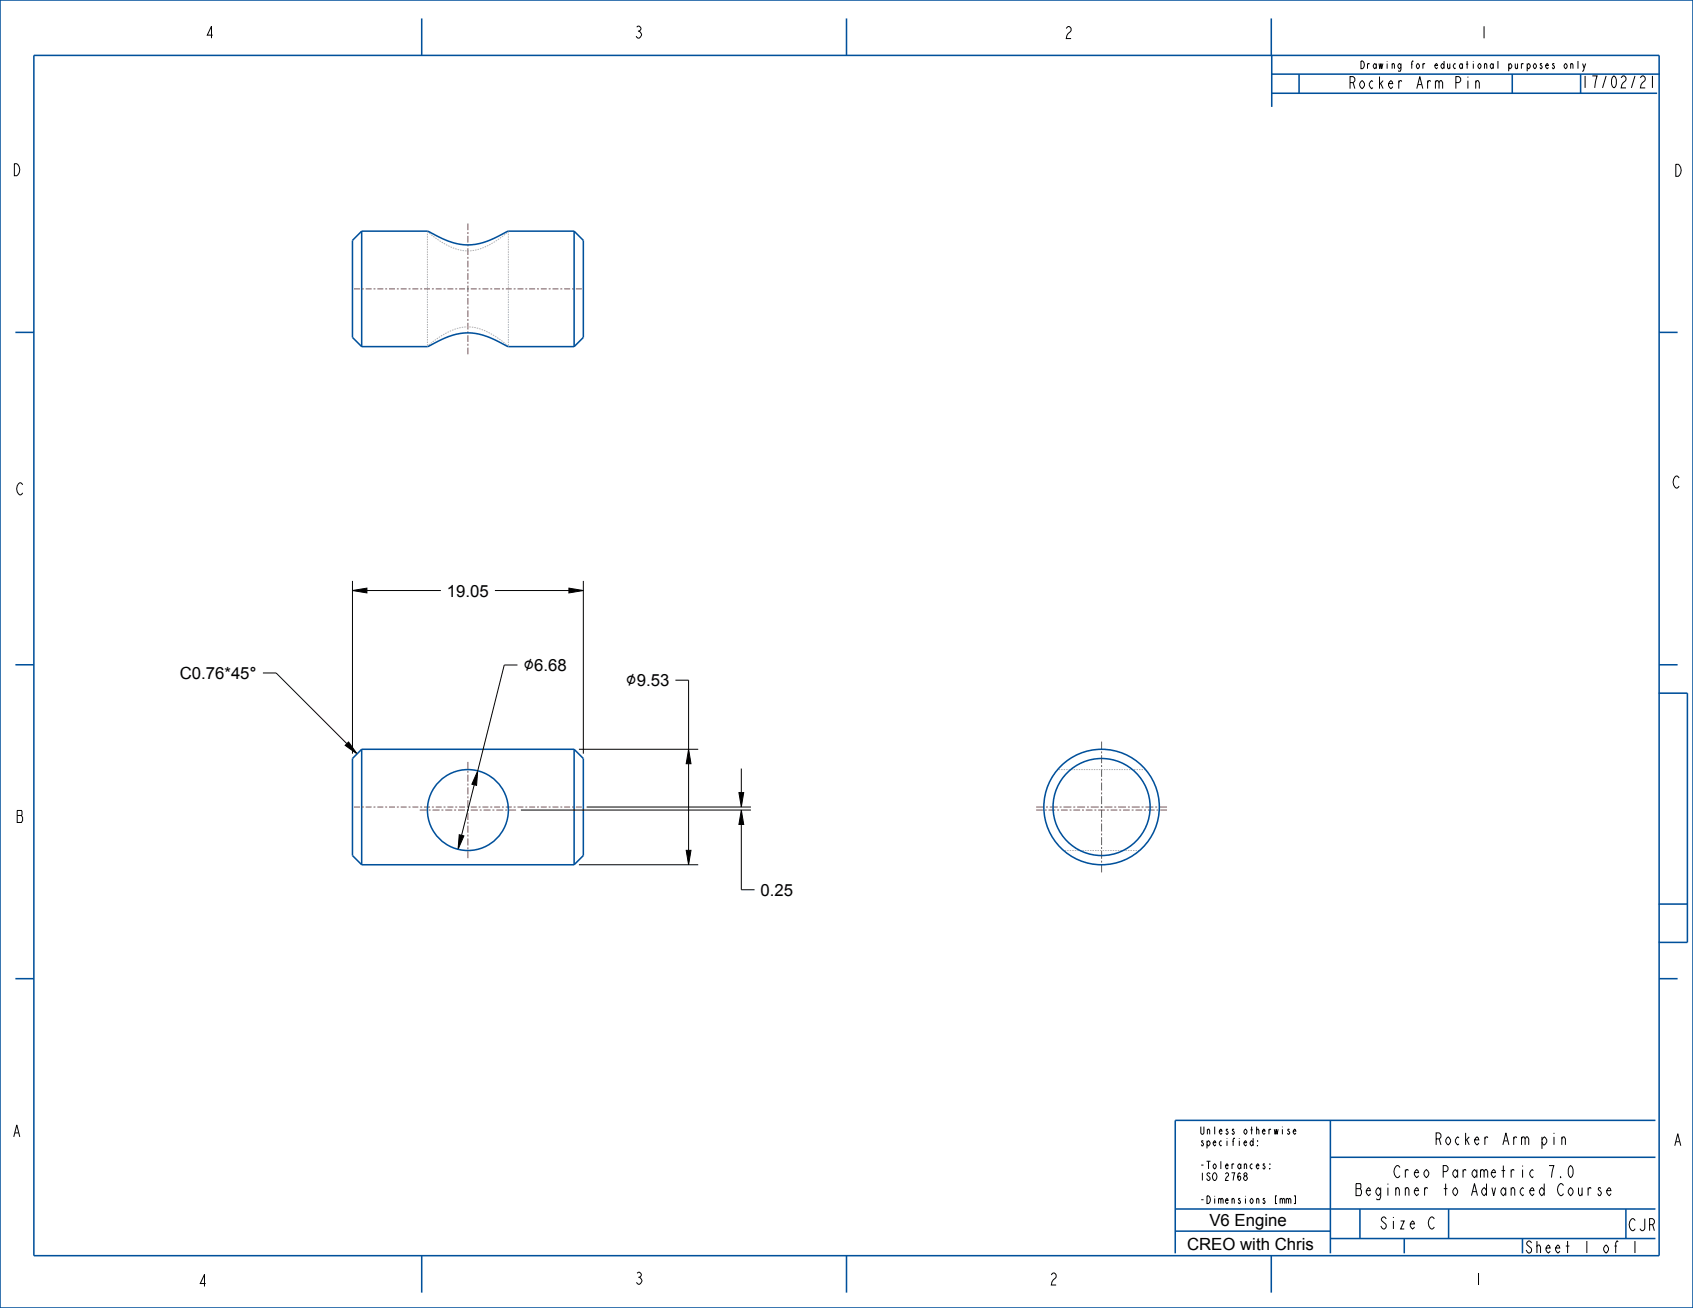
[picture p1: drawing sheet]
<svg xmlns="http://www.w3.org/2000/svg" width="559mm" height="432mm" viewBox="0 0 559 432" stroke-linecap="round" stroke-linejoin="round" font-family="sans-serif">
<path d="M116.3 194.9l4.8-.7v1.5zM187.8 194.2l4.7 .7-4.7 .8zM115.1 244.9l2.8 4-4-2.8zM157.7 254.5l-.4 4.8-1.5-.4zM227.3 247.4l.8 4.7h-1.6zM243.9 261.7h1.6l-.8 4.7zM244.7 267.4l.8 4.8h-1.6zM151.6 275.6l1.5 .3-1.9 4.5zM226.5 280.7h1.6l-.8 4.8z" fill="#000"/>
<g fill="none" stroke="#000" stroke-width=".33">
<path d="M523.4 21l-.5 1.5M116.3 194.9l4.8-.7v1.5zM116.3 191.8v57M121.1 194.9h24.4M163.4 194.9h24.4M187.8 194.2l4.7 .7-4.7 .8zM192.5 191.8v57M170.8 219.5h-4.4l-8.7 35M86.8 222.2h4.3l23.4 23.3M222.9 224.5h4.4v22.9M115.1 244.9l2.8 4-4-2.8zM156.5 259.1l-4.2 16.7"/>
<path d="M157.7 254.5l-.4 4.8-1.5-.4zM191.1 247.4h39.4M227.3 247.4l.8 4.7h-1.6zM227.3 252.1v28.6M244.7 253.7v8M151.6 275.6l1.5 .3-1.9 4.5zM171.9 267.4h76M193.6 266.4h54.3M243.9 261.7h1.6l-.8 4.7zM244.7 267.4l.8 4.8h-1.6zM244.7 272.2v21.5h4.3M191.1 285.5h39.4"/>
<path d="M226.5 280.7h1.6l-.8 4.8z"/>
</g>
<g fill="none" stroke="#00509b" stroke-width=".51">
<path d="M0 0h558.8v431.8h-558.8zM11.2 18.3h536.4v396.2h-536.4zM139.2 6.1v12.2M279.4 6.1v12.2M419.6 6.1v12.2M419.8 18.2v17.1M419.8 30.8h127.2M419.8 24.5h128.1M428.8 24.5v6.3M499.1 24.5v6.3M119.4 76.3h21.8a47.2 47.2 0 0 0 10.7 4.4 22 22 0 0 0 14.5-3.8l1.4-.6h21.7M119.4 76.3l-3.1 3v32.1l3.1 3"/>
<path d="M119.4 76.3v38.1M189.5 76.3v38.1M189.5 76.3l3 3v32.1l-3 3M5.1 109.7h6.1M119.4 114.4h21.8a47.2 47.2 0 0 1 10.7-4.3 22 22 0 0 1 14.5 3.7l1.4 .6h21.7M547.6 109.7h6.1M5.1 219.5h6.1M547.6 219.5h6.1M547.5 228.8h9.4v82.3h-9.4M119.4 247.4l-3.1 3v32l3.1 3.1M119.4 247.4v38.1M119.4 247.4h70.1"/>
<path d="M189.5 247.4v38.1M189.5 247.4l3 3v32l-3 3.1M119.4 285.5h70.1M547.5 298.4h9.4M5.1 323.1h6.1M547.6 323.1h6.1M439.1 369.9v43.8M546.4 369.9h-158.5v43.8M387.9 399.1h158.5M439.1 382h107.3M448.9 399.1v9.8M478.1 399.1v9.8"/>
<path d="M536.7 399.1v9.8M139.2 414.5v12.2M279.4 414.5v12.2M387.9 406.4h51.2M419.6 414.5v12.2M439.1 408.9h107.3M463.5 408.9v4.8"/>
<circle cx="154.4" cy="267.4" r="13.4"/>
<circle cx="363.6" cy="266.4" r="19.1"/>
<circle cx="363.6" cy="266.4" r="16"/>
</g>
<g fill="none" stroke="#785055" stroke-width=".33">
<path d="M154.4 73.8v2.2M154.4 76.6v.6M154.4 77.9v2.2M116.8 95.4h2M119.4 95.4h.7M120.7 95.4h2M123.3 95.4h.6M124.5 95.4h2M127.1 95.4h.7M128.4 95.4h2M131 95.4h.6M132.3 95.4h1.9"/>
<path d="M134.9 95.4h.6M136.1 95.4h2M138.7 95.4h.6M140 95.4h1.9M142.6 95.4h.6M143.8 95.4h2M146.4 95.4h.6M147.7 95.4h1.9M150.3 95.4h.6M151.5 95.4h2M154.1 95.4h.7M154.4 80.7v.6"/>
<path d="M154.4 82v2.2M154.4 84.8v.6M154.4 86.1v2.2M154.4 88.9v.6M154.4 90.2v2.2M154.4 93v.6M154.4 94.3v2.2M154.4 97.1v.6M154.4 98.4v2.2M155.4 95.4h1.9M158 95.4h.6M159.2 95.4h2"/>
<path d="M161.8 95.4h.7M163.1 95.4h2M165.7 95.4h.6M166.9 95.4h2M169.5 95.4h.7M170.8 95.4h2M173.4 95.4h.6M174.7 95.4h1.9M177.2 95.4h.7M178.5 95.4h2M181.1 95.4h.6M182.4 95.4h1.9"/>
<path d="M185 95.4h.6M186.2 95.4h2M188.8 95.4h.6M190.1 95.4h1.9M154.4 101.2v.6M154.4 102.5v2.2M154.4 105.3v.6M154.4 106.6v2.2M154.4 109.4v.6M154.4 110.7v2.2M154.4 113.5v.6M154.4 114.8v2.2"/>
<path d="M154.4 251.5v2.3M154.4 254.5v.6M154.4 255.7v2.4M154.4 258.7v.6M154.4 259.9v2.4M363.6 244.8v2.6M363.6 248.1v.6M363.6 249.3v2.6M363.6 252.6v.6M363.6 253.8v2.7M363.6 257.1v.6M363.6 258.3v2.7"/>
<path d="M116.8 266.4h2M119.4 266.4h.7M120.7 266.4h2M123.3 266.4h.6M124.5 266.4h2M127.1 266.4h.7M128.4 266.4h2M131 266.4h.6M132.3 266.4h1.9M134.9 266.4h.6M136.1 266.4h2M138.5 267.4h2.4"/>
<path d="M138.7 266.4h.6M140 266.4h1.9M141.5 267.4h.6M142.6 266.4h.6M142.7 267.4h2.4M143.8 266.4h2M145.7 267.4h.6M146.4 266.4h.6M147 267.4h2.3M147.7 266.4h1.9M149.9 267.4h.6M150.3 266.4h.6"/>
<path d="M151.2 267.4h2.3M151.5 266.4h2M154.1 266.4h.7M154.1 267.4h.7M154.4 262.9v.6M154.4 264.1v2.4M154.4 267.1v.6M154.4 268.4v2.3M154.4 271.3v.6M154.4 272.6v2.3M154.4 275.5v.7M154.4 276.8v2.3"/>
<path d="M154.4 279.7v.7M155.4 266.4h1.9M155.4 267.4h2.3M158 266.4h.6M158.3 267.4h.7M159.2 266.4h2M159.6 267.4h2.3M161.8 266.4h.7M162.5 267.4h.7M163.1 266.4h2M163.8 267.4h2.3M165.7 266.4h.6"/>
<path d="M166.8 267.4h.6M166.9 266.4h2M168 267.4h2.3M169.5 266.4h.7M170.8 266.4h2M173.4 266.4h.6M174.7 266.4h1.9M177.2 266.4h.7M178.5 266.4h2M181.1 266.4h.6M182.4 266.4h1.9M185 266.4h.6"/>
<path d="M186.2 266.4h2M188.8 266.4h.6M190.1 266.4h1.9M342 267.4h2.2M342 266.4h2.6M344.8 267.4h.7M345.2 266.4h.7M346.1 267.4h2.2M346.5 266.4h2.6M348.9 267.4h.7M349.8 266.4h.6M350.2 267.4h2.2"/>
<path d="M351 266.4h2.6M353 267.4h.7M354.3 266.4h.6M354.3 267.4h2.2M355.5 266.4h2.6M357.1 267.4h.7M358.4 267.4h2.2M358.8 266.4h.6M360 266.4h2.7M361.2 267.4h.7M362.5 267.4h2.2M363.3 266.4h.6"/>
<path d="M363.6 261.6v.6M363.6 262.9v2.6M363.6 266.1v.6M363.6 267.4v2.6M363.6 270.6v.6M363.6 271.9v2.6M363.6 275.1v.6M363.6 276.4v2.6M363.6 279.6v.7M364.5 266.4h2.7M365.3 267.4h.7M366.6 267.4h2.2"/>
<path d="M367.8 266.4h.6M369 266.4h2.7M369.4 267.4h.7M370.7 267.4h2.2M372.3 266.4h.6M373.5 267.4h.7M373.6 266.4h2.6M374.8 267.4h2.2M376.8 266.4h.6M377.6 267.4h.7M378.1 266.4h2.6M378.9 267.4h2.2"/>
<path d="M381.3 266.4h.6M381.7 267.4h.7M382.6 266.4h2.6M383 267.4h2.2M154.4 281v2.3M363.6 280.9v2.6M363.6 284.1v.7M363.6 285.4v2.6"/>
</g>
<g fill="none" stroke="#afafb4" stroke-width=".33">
<path d="M141.1 76.3v.5M141.1 77.2v.5M141.1 78v.5M141.1 78.8v.5M141.1 79.6v.5M141.1 76.3v.1M141.1 76.4h.1M141.1 76.3h.1M141.1 76.4l.1 .1M141.2 76.5h.1M141.2 76.5v.1M141.2 76.6h.1"/>
<path d="M141.2 76.6l.2 .2M141.7 77l.4 .3M142.4 77.5l.4 .3M143 78l.4 .3M143.7 78.5l.4 .3M144.4 79l.4 .3M145.1 79.5l.4 .2M145.8 79.9l.4 .3M163.3 79.8l-.4 .2M164 79.3l-.4 .3M164.7 78.8l-.4 .3M165.4 78.4l-.4 .3"/>
<path d="M166.1 77.9l-.4 .3M166.7 77.4l-.4 .3M167.4 76.8l-.4 .3M167.4 76.8h.1M167.6 76.6h.1M167.7 76.5l-.1 .1M167.7 76.5h.1M167.7 76.4v.1M167.8 76.3h.1M167.8 76.3v.5M167.8 77.2v.5M167.8 78v.5"/>
<path d="M167.8 78.8v.5M167.8 79.6v.5M141.1 80.5v.5M141.1 81.3v.5M141.1 82.1v.5M141.1 83v.5M141.1 83.8v.5M141.1 84.6v.5M141.1 85.4v.5M141.1 86.3v.5M141.1 87.1v.5M141.1 87.9v.5"/>
<path d="M141.1 88.7v.5M141.1 89.6v.5M141.1 90.4v.5M141.1 91.2v.5M141.1 92.1v.5M141.1 92.9v.5M141.1 93.7v.5M141.1 94.5v.5M141.1 95.4v.5M141.1 96.2v.5M141.1 97v.5M141.1 97.9v.4"/>
<path d="M141.1 98.7v.5M141.1 99.5v.5M146.5 80.3l.4 .3M147.2 80.8l.5 .2M148 81.1l.4 .2M148.7 81.5h.1M148.7 81.5l.5 .2M149.5 81.8l.4 .2M150.3 82.1l.4 .2M151 82.3l.5 .2M151.9 82.5l.4 .1M152.7 82.7l.5 .1"/>
<path d="M153.5 82.8h.5M154.8 82.8h-.5M155.4 82.8h-.2M155.5 82.8h-.1M155.7 82.8h-.2M156.5 82.7h-.5M157.3 82.5l-.5 .1M157.7 82.4h-.1M157.7 82.4h.1M158.1 82.3l-.4 .1M158.9 82l-.5 .2M159.7 81.7l-.5 .2"/>
<path d="M160.4 81.4l-.4 .2M161.1 81l-.4 .2M161.2 81h-.1M161.9 80.6l-.4 .3M162.6 80.2l-.4 .2M167.8 80.5v.5M167.8 81.3v.5M167.8 82.1v.5M167.8 83v.5M167.8 83.8v.5M167.8 84.6v.5M167.8 85.4v.5"/>
<path d="M167.8 86.3v.5M167.8 87.1v.5M167.8 87.9v.5M167.8 88.7v.5M167.8 89.6v.5M167.8 90.4v.5M167.8 91.2v.5M167.8 92.1v.5M167.8 92.9v.5M167.8 93.7v.5M167.8 94.5v.5M167.8 95.4v.5"/>
<path d="M167.8 96.2v.5M167.8 97v.5M167.8 97.9v.4M167.8 98.7v.5M167.8 99.5v.5M141.1 100.3v.5M141.1 101.2v.5M141.1 102v.5M141.1 102.8v.5M141.1 103.6v.5M141.1 104.5v.5M141.1 105.3v.5"/>
<path d="M141.1 106.1v.5M141.1 107v.5M141.1 107.8v.5M141.1 108.6v.5M141.1 109.4v.5M141.1 110.3v.5M141.1 111.1v.5M141.1 111.9v.5M141.1 112.7v.5M141.1 113.6v.5M141.1 114.4h.1M141.1 114.3h.1"/>
<path d="M141.2 114.3h-.1M141.2 114.2v.1M141.2 114.2h.1M141.3 114.2h-.1M141.3 114.1v.1M141.5 113.9h.1M141.9 113.6l-.4 .3M142.5 113.1l-.3 .3M143.2 112.6l-.4 .3M143.9 112.1l-.4 .3M144.6 111.6l-.5 .3M145.3 111.1l-.5 .3"/>
<path d="M146 110.7l-.5 .3M146.7 110.3l-.4 .2M147.4 109.9l-.4 .2M148.2 109.5l-.5 .2M148.9 109.2l-.4 .2M149.7 108.8l-.5 .2M150.5 108.6l-.5 .1M151.2 108.3l-.4 .2M151.2 108.3h.1M151.3 108.3h-.1M152.1 108.1l-.5 .2M152.9 108l-.5 .1"/>
<path d="M153.4 107.9l-.2 .1M153.5 107.9h-.1M153.7 107.9h-.2M154.6 107.9h-.5M154.9 107.9l.5 .1M155.7 108h.5M156.5 108.1l.5 .1M157.4 108.3l.4 .1M158.2 108.5l.4 .2M159 108.8l.4 .1M159.7 109.1l.5 .2M160.5 109.4l.4 .2"/>
<path d="M161.2 109.8l.5 .2M162 110.2l.4 .2M162.7 110.6l.4 .2M163.4 111l.4 .3M164.1 111.5l.4 .2M164.8 111.9l.4 .3M165.5 112.4l.4 .3M166.1 112.9l.4 .3M166.8 113.4l.4 .3M167.2 113.7h.1M167.4 114l.2 .2M167.6 114.2h.1"/>
<path d="M167.7 114.2v.1M167.7 114.3l.1 .1M167.8 114.4h.1M167.8 100.3v.5M167.8 101.2v.5M167.8 102v.5M167.8 102.8v.5M167.8 103.6v.5M167.8 104.5v.5M167.8 105.3v.5M167.8 106.1v.5M167.8 107v.5"/>
<path d="M167.8 107.8v.5M167.8 108.6v.5M167.8 109.4v.5M167.8 110.3v.5M167.8 111.1v.5M167.8 111.9v.5M167.8 112.7v.5M167.8 113.6v.5M349.1 254.1h.1M349.4 254.1h.5M350.2 254.1h.5M351.1 254.1h.5"/>
<path d="M351.9 254.1h.5M352.7 254.1h.5M353.6 254.1h.5M354.4 254.1h.5M355.2 254.1h.5M356 254.1h.5M356.9 254.1h.5M357.7 254.1h.5M358.5 254.1h.5M359.4 254.1h.5M360.2 254.1h.5M361 254.1h.5"/>
<path d="M361.9 254.1h.5M362.7 254.1h.5M363.5 254.1h.5M364.3 254.1h.5M365.2 254.1h.5M366 254.1h.5M366.8 254.1h.5M367.7 254.1h.5M368.5 254.1h.5M369.3 254.1h.5M370.1 254.1h.5M371 254.1h.5"/>
<path d="M371.8 254.1h.5M372.6 254.1h.5M373.5 254.1h.5M374.3 254.1h.5M375.1 254.1h.5M375.9 254.1h.5M376.8 254.1h.5M377.6 254.1h.5M351.1 280.8h.1M351.4 280.8h.5M352.2 280.8h.5M353.1 280.8h.5"/>
<path d="M353.9 280.8h.5M354.7 280.8h.5M355.6 280.8h.5M356.4 280.8h.5M357.2 280.8h.5M358.1 280.8h.5M358.9 280.8h.5M359.8 280.8h.5M360.6 280.8h.5M361.4 280.8h.5M362.3 280.8h.5M363.1 280.8h.5"/>
<path d="M363.9 280.8h.5M364.8 280.8h.5M365.6 280.8h.5M366.4 280.8h.5M367.3 280.8h.5M368.1 280.8h.5M368.9 280.8h.5M369.8 280.8h.5M370.6 280.8h.5M371.4 280.8h.5M372.3 280.8h.5M373.1 280.8h.5"/>
<path d="M374 280.8h.5M374.8 280.8h.5M375.6 280.8h.5"/>
</g>
<g font-size="6">
<text x="172.8" y="221.5">⌀6.68</text>
<text x="206.6" y="226.5">⌀9.53</text>
</g>
<g font-size="5.5">
<text x="147.5" y="196.9">19.05</text>
<text x="59.3" y="224.1">C0.76*45°</text>
<text x="251" y="295.7">0.25</text>
<text x="399.2" y="404.6">V6 Engine</text>
<text x="391.8" y="412.6">CREO with Chris</text>
</g>
<g font-size="5.2">
<text x="67.6" y="12.6">4</text>
<text x="209.2" y="12.6">3</text>
<text x="351.1" y="12.7">2</text>
<text x="488.2" y="12.6">1</text>
<text x="444.8" y="29.3">Rocker Arm Pin</text>
<text x="3.9" y="58">D</text>
<text x="552.3" y="58.2">D</text>
<text x="551.8" y="161.1">C</text>
<text x="5.1" y="163.4">C</text>
<text x="5.1" y="271.5">B</text>
<text x="3.9" y="375.3">A</text>
<text x="473.2" y="378">Rocker Arm pin</text>
<text x="552.2" y="378.2">A</text>
<text x="460.4" y="388.8">Creo Parametric 7.0</text>
<text x="448.1" y="394.7">Beginner to Advanced Course</text>
<text x="455.2" y="405.7">Size C</text>
<text x="537.3" y="406.3">CJR</text>
<text x="65.3" y="424.7">4</text>
<text x="209.3" y="424">3</text>
<text x="346.2" y="424.2">2</text>
<text x="486.4" y="424.2">1</text>
</g>
<g font-size="5.2" fill="#00509b">
<text x="521.6" y="29">17/02/21</text>
<text x="503.1" y="413.7">Sheet 1 of 1</text>
</g>
<g font-size="3.3">
<text x="448.7" y="22.7">Drawing for educational purposes only</text>
<text x="395.8" y="374.5">Unless otherwise</text>
<text x="395.8" y="378.3">specified:</text>
<text x="395.8" y="385.9">-Tolerances:</text>
<text x="395.8" y="389.7">ISO 2768</text>
<text x="395.8" y="397.3">-Dimensions [mm]</text>
</g>
</svg>
